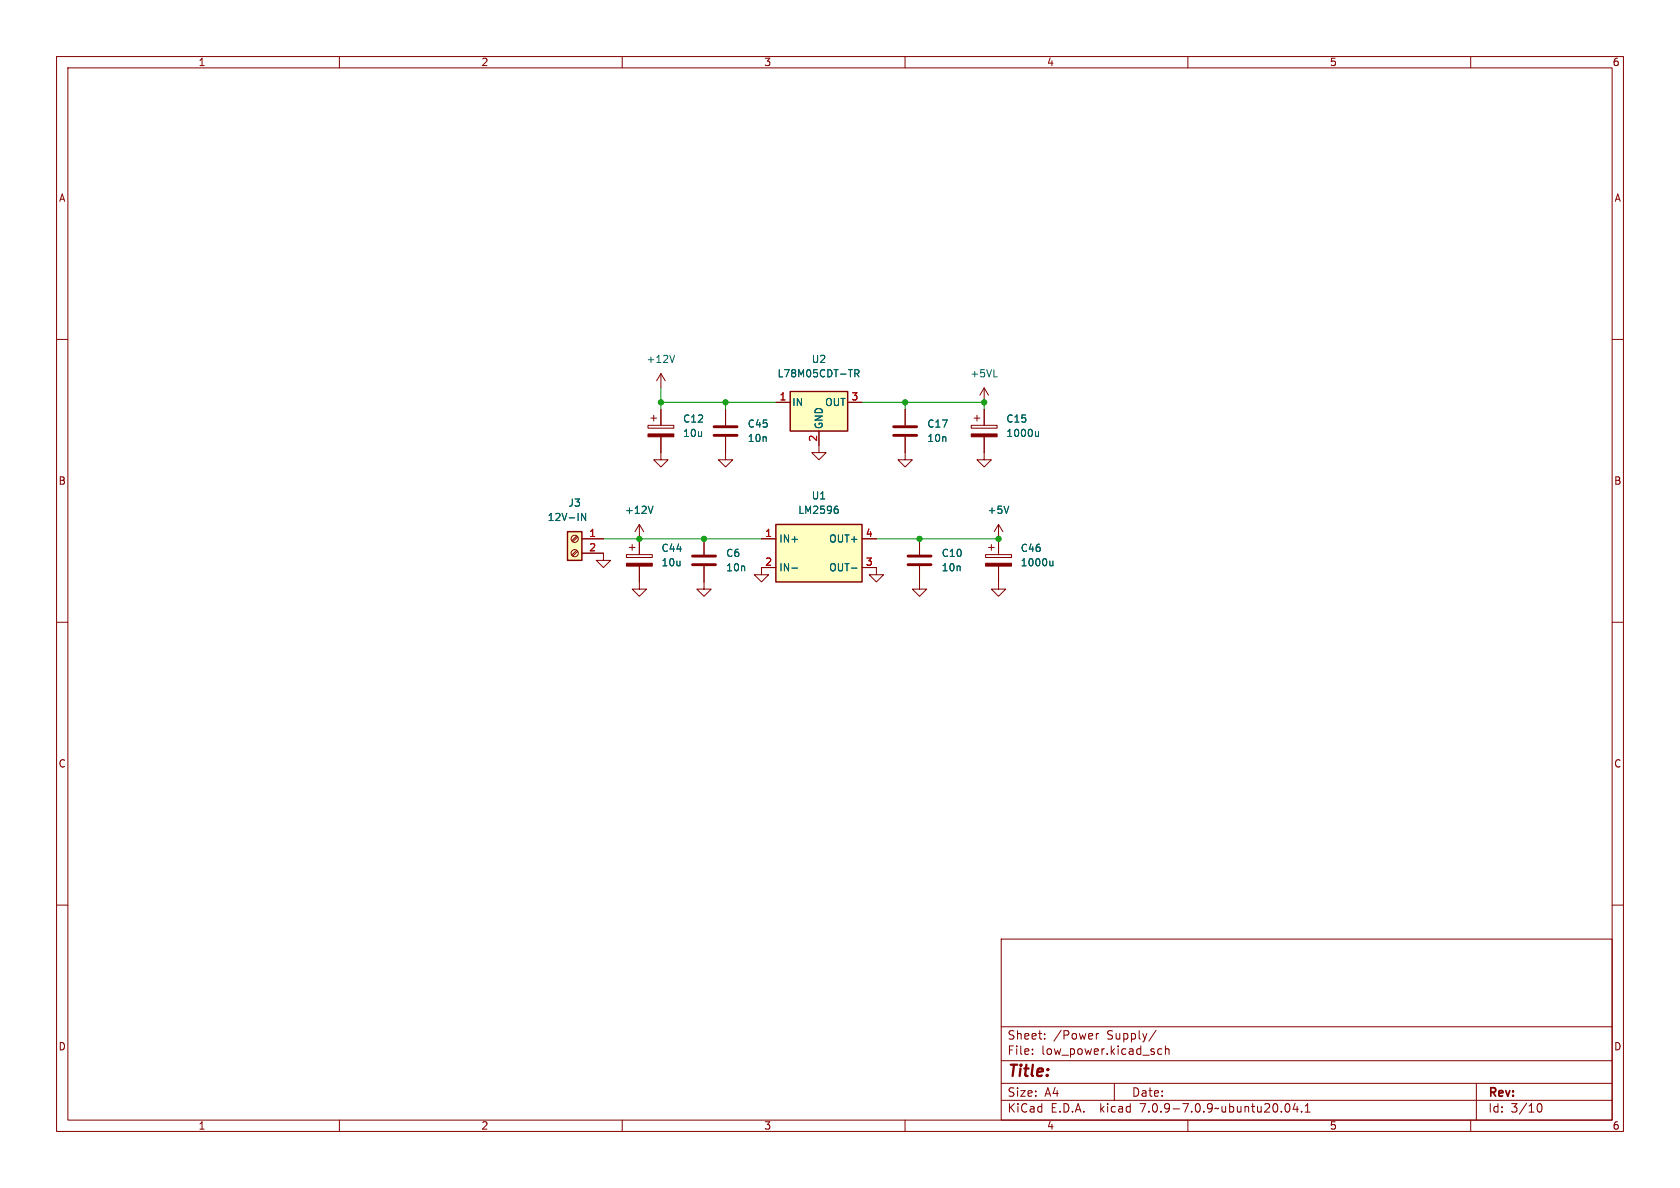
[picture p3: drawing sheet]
<svg xmlns="http://www.w3.org/2000/svg" width="297mm" height="210mm" viewBox="0 0 297 210" stroke-linecap="round" stroke-linejoin="round" font-family="sans-serif">
<g fill="none" stroke="#840000" stroke-width=".18">
<path d="M10 10h277v190h-277zM12 12h273v186h-273zM60 10v2M110 10v2M160 10v2M210 10v2M260 10v2M10 60h2M285 60h2M114.6 75.2h4.5v.5h-4.5zM115.1 73.9h1M115.6 73.4v1"/>
<path d="M116.8 77.2v4.1h-1.2l1.2 1.3 1.3-1.3h-1.3M116.8 66l-.7 1.3M116.8 66v2.6M116.8 72.4v2.8M116.8 66l.8 1.3M128.3 77.2v4.1h-1.3l1.3 1.3 1.2-1.3h-1.2M128.3 72.4v2.8M137.2 71.1h2.5M144.8 76.2v3.8h-1.3l1.3 1.3 1.2-1.3h-1.2M149.9 71.1h2.5M160 77.2v4.1h-1.3l1.3 1.3 1.3-1.3h-1.3M160 72.4v2.8"/>
<path d="M171.7 75.2h4.6v.5h-4.6zM172.2 73.9h1M172.7 73.4v1M174 77.2v4.1h-1.3l1.3 1.3 1.3-1.3h-1.3M174 68.6l-.8 1.3M174 68.6v2.5M174 72.4v2.8M174 68.6l.8 1.3M102 97.3l-.9 .8M102 94.7l-.9 .9M102.1 97.5l-.8 .8M102.1 94.9l-.8 .9"/>
<path d="M102.9 97.8h3.8v1.3h-1.3l1.3 1.2 1.2-1.2h-1.2M102.9 95.3h3.8M110.7 98h4.6v.6h-4.6zM111.3 96.8h1M111.8 96.3v1M113 92.7l-.7 1.3M113 92.7v5.3M113 92.7l.8 1.3M124.5 95.3v2.7M134.6 95.3h2.6M152.4 95.3h2.5M162.6 95.3v2.7"/>
<path d="M174.2 98h4.6v.6h-4.6zM174.8 96.8h1M175.3 96.3v1M176.5 92.7v5.3M176.5 92.7l-.7 1.3M176.5 92.7l.8 1.3M10 110h2M113 100.1v4h-1.2l1.2 1.3 1.3-1.3h-1.3M124.5 100.1v4h-1.3l1.3 1.3 1.2-1.3h-1.2M137.2 100.3h-2.6v1.3h-1.3l1.3 1.3 1.3-1.3h-1.3M152.4 100.3h2.5v1.3h-1.2l1.2 1.3 1.3-1.3h-1.3M162.6 100.1v4h-1.3l1.3 1.3 1.2-1.3h-1.2"/>
<path d="M176.5 100.1v4h-1.2l1.2 1.3 1.3-1.3h-1.3M285 110h2M10 160h2M285 160h2M177 166h108v32h-108zM60 198v2M110 198v2M160 198v2M177 194.5h108M177 191.5h108M177 187.5h108M177 181.5h108"/>
<path d="M182.5 186.3v.1M182.5 185.5v.1M184.7 183.6v.1M184.7 182.8v.1M193.8 182.7v1M194.2 182.7l-.2 .1-.2 .2M197 191.5v3M204.4 182.1l-1.3 2M205.4 185.5l-.4-.1-.3 .3v.4l.1 .2h.6M206 185.5l.2-.1 .4 .1 .1 .9M206 184.9v1.5M210 198v2"/>
<path d="M227.3 195.2l.2-.1a.81 .81 0 0 1 .6 .6 .81 .81 0 0 1-.3 .8l-.1 .1a.81 .81 0 0 1-.4-1.4zM229 195l-.4 1.1h.9M229.3 195.6v1M230.1 196.5v.1M230.7 196.6h.9M230.7 195.5l.5-.4v1.5M260 198v2M261 191.5v6.5M271.7 195.7l.2-.5 .2-.1a.8 .8 0 0 1 .5 .7 .8 .8 0 0 1-.5 .8l-.2-.1-.2-.5"/>
<circle cx="101.6" cy="97.8" r=".63"/>
<circle cx="101.6" cy="95.2" r=".63"/>
</g>
<g fill="none" stroke="#006464" stroke-width=".18">
<path d="M119.3 62.8l-.5 1.3M151.1 66h.6l.2-.2-.1-.3-.7-.2v1.3M151.4 66l.5 .6M175.7 66.6h.6M183.6 76.3v.9M183.6 77l-.2 .2-.3-.1M103.5 90.7v1.3l-.7-1.3v1.3M115.4 89.5l-.4 1.2M147.8 89.5h.3M148 90l.2 .2v.3l-.2 .2M178.3 89.5l-.4 1.2M186.1 99.2v.8"/>
<path d="M186.1 99.9l-.1 .1h-.3M140 100.4h1M150.5 100.4h1"/>
</g>
<g fill="#840000" stroke="#840000" stroke-width=".18">
<path d="M171.7 76.7h4.6v.5h-4.6z"/>
<path d="M174.2 99.6h4.6v.5h-4.6z"/>
<path d="M110.7 99.6h4.6v.5h-4.6z"/>
<path d="M114.6 76.7h4.5v.5h-4.5z"/>
</g>
<path d="M126.2 77h4.1M126.2 75.4h4.1M158 77h4.1M158 75.4h4.1M122.4 99.8h4.1M122.4 98.3h4.1M160.5 99.8h4.1M160.5 98.3h4.1" fill="none" stroke="#840000" stroke-width=".51"/>
<g fill="#ffffc2" stroke="#ffffc2" stroke-width=".18">
<path d="M139.7 69.2h10.2v7h-10.2z"/>
<path d="M137.2 92.7h15.2v10.2h-15.2z"/>
<path d="M100.3 94h2.6v5.1h-2.6z"/>
</g>
<path d="M139.7 69.2h10.2v7h-10.2zM100.3 94h2.6v5.1h-2.6zM137.2 92.7h15.2v10.2h-15.2z" fill="none" stroke="#840000" stroke-width=".25"/>
<path d="M116.8 68.6v3.8M116.8 71.1h20.4M128.3 71.1v1.3M152.4 71.1h21.6v1.3M160 71.1v1.3M106.7 95.3h27.9M154.9 95.3h21.6" fill="none" stroke="#009600" stroke-width=".18"/>
<g fill="#009600" stroke="#009600" stroke-width=".18">
<circle cx="113" cy="95.3" r=".46"/>
<circle cx="116.8" cy="71.1" r=".46"/>
<circle cx="124.5" cy="95.3" r=".46"/>
<circle cx="128.3" cy="71.1" r=".46"/>
<circle cx="160" cy="71.1" r=".46"/>
<circle cx="162.6" cy="95.3" r=".46"/>
<circle cx="176.5" cy="95.3" r=".46"/>
<circle cx="174" cy="71.1" r=".46"/>
</g>
<text font-size="2.8" fill="#840000" x="178" y="190.9">Title:</text>
<g font-size="2.1" fill="#840000">
<text x="178" y="184">Sheet:</text>
<text x="186.2" y="184">/Power</text>
<text x="195.7" y="184">Supply/</text>
<text x="178" y="186.7">File:</text>
<text x="184.1" y="186.7">low_power.kicad_sch</text>
<text x="178" y="196.9">KiCad</text>
<text x="178" y="194.1">Size:</text>
<text x="184.7" y="194.1">A4</text>
<text x="185.7" y="196.9">E.D.A.</text>
<text x="194.6" y="196.9">kicad</text>
<text x="200" y="194.1">Date:</text>
<text x="201.8" y="196.9">7.0.9-7.0.9~ubuntu20.04.1</text>
<text x="263" y="194.3">Rev:</text>
<text x="263" y="196.9">Id:</text>
<text x="267.1" y="196.9">3/10</text>
</g>
<g font-size="1.8" fill="#840000">
<text x="35" y="11.9">1</text>
<text x="85" y="11.9">2</text>
<text x="135" y="11.9">3</text>
<text x="185" y="11.9">4</text>
<text x="235" y="11.9">5</text>
<text x="285" y="11.9">6</text>
<text x="10.3" y="35.9">A</text>
<text x="285.3" y="35.9">A</text>
<text x="10.3" y="85.9">B</text>
<text x="285.3" y="85.9">B</text>
<text x="10.3" y="135.9">C</text>
<text x="285.3" y="135.9">C</text>
<text x="10.3" y="185.9">D</text>
<text x="285.3" y="185.9">D</text>
<text x="35" y="199.9">1</text>
<text x="85" y="199.9">2</text>
<text x="135" y="199.9">3</text>
<text x="185" y="199.9">4</text>
<text x="235" y="199.9">5</text>
<text x="285" y="199.9">6</text>
</g>
<g font-size="1.8" fill="#006464">
<text x="114.2" y="64.4">+12V</text>
<text x="143.4" y="64.4">U2</text>
<text x="137.4" y="66.9">L78M05CDT-TR</text>
<text x="140" y="72">IN</text>
<text x="145.8" y="72">OUT</text>
<text x="171.4" y="66.9">+5VL</text>
<text x="120.7" y="74.9">C12</text>
<text x="120.7" y="77.4">10u</text>
<text x="132.1" y="75.8">C45</text>
<text x="145.6" y="75.9" transform="rotate(-90 145.6 75.9)">GND</text>
<text x="163.8" y="75.8">C17</text>
<text x="177.8" y="74.9">C15</text>
<text x="177.8" y="77.4">1000u</text>
<text x="132.1" y="78.3">10n</text>
<text x="163.8" y="78.3">10n</text>
<text x="100.4" y="89.8">J3</text>
<text x="143.4" y="88.5">U1</text>
<text x="96.7" y="92.3">12V-IN</text>
<text x="110.4" y="91">+12V</text>
<text x="141" y="91">LM2596</text>
<text x="174.5" y="91">+5V</text>
<text x="116.8" y="97.8">C44</text>
<text x="116.8" y="100.3">10u</text>
<text x="128.3" y="98.7">C6</text>
<text x="128.3" y="101.2">10n</text>
<text x="137.7" y="96.1">IN+</text>
<text x="137.7" y="101.2">IN-</text>
<text x="146.5" y="101.2">OUT-</text>
<text x="146.5" y="96.1">OUT+</text>
<text x="166.4" y="98.7">C10</text>
<text x="166.4" y="101.2">10n</text>
<text x="180.3" y="97.8">C46</text>
<text x="180.3" y="100.3">1000u</text>
</g>
<g font-size="1.8" fill="#a90000">
<text x="137.7" y="70.9">1</text>
<text x="150.4" y="70.9">3</text>
<text x="144.5" y="78.2" transform="rotate(-90 144.5 78.2)">2</text>
<text x="104.1" y="95">1</text>
<text x="135.2" y="95">1</text>
<text x="153" y="95">4</text>
<text x="104.1" y="97.5">2</text>
<text x="135.2" y="100.1">2</text>
<text x="153" y="100.1">3</text>
</g>
</svg>
